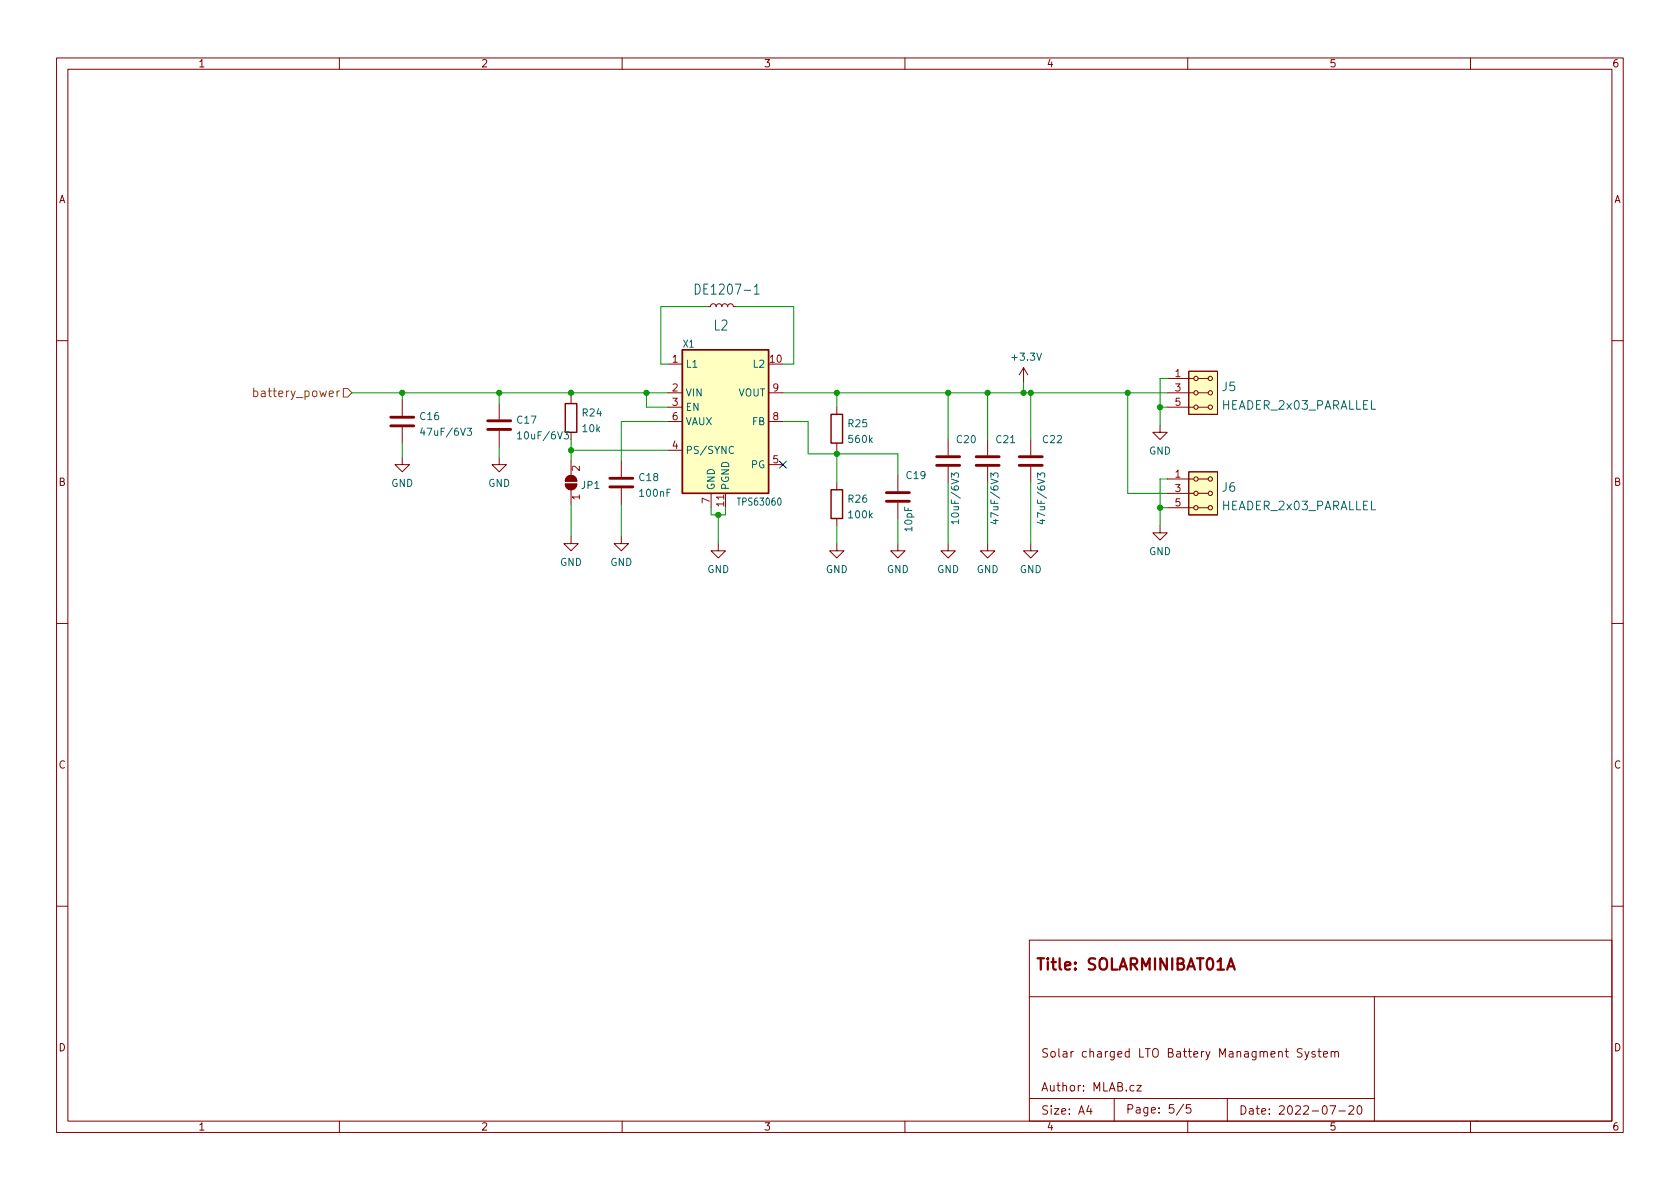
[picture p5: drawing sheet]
<svg xmlns="http://www.w3.org/2000/svg" width="297mm" height="210mm" viewBox="0 0 297 210" stroke-linecap="round" stroke-linejoin="round" font-family="sans-serif">
<g fill="none" stroke="#840000" stroke-width=".18">
<path d="M10 10.2h277v190.1h-277zM12 12.2h273v186.1h-273zM60 10.2v2M110 10.2v2M160 10.2v2M210 10.2v2M260 10.2v2M125.1 54.2h.5l.2-.3 .3-.2 .4 .2 .1 .3 .1-.3 .3-.2 .5 .1 .1 .4 .3-.4 .4-.1 .2 .2 .2 .3 .1-.3 .4-.2 .3 .2 .2 .3h.5M10 60.2h2M71.1 70.7v2.8M71.1 75.6v2.8M88.3 71.4v2.8"/>
<path d="M88.3 76.2v2.8M101 70.1v1.3M101 76.4v1.3M118.1 72h2.5M118.1 69.5h2.5M118.1 64.4h2.5M118.1 79.6h2.5M118.1 74.5h2.5M135.9 69.5h2.5M135.9 74.5h2.5M148 72v1.3M148 78.4v1.2"/>
<path d="M167.6 77.7v2.8M174.6 77.7v2.8M181 65l-.8 1.3M181 65v2.6M181 65l.7 1.3M182.2 77.7v2.8M205.1 75.2v1.2h1.3l-1.3 1.3-1.3-1.3h1.3M206.4 72h4.7M206.4 69.5h4.7M206.4 66.9h4.7M210.2 65.7h5.1v7.6h-5.1zM211.8 72h1.8"/>
<path d="M211.8 69.5h1.8M211.8 66.9h1.8M285 60.2h2M71.1 80.9v1.3h1.3l-1.3 1.2-1.3-1.2h1.3M88.3 80.9v1.3h1.2l-1.2 1.2-1.3-1.2h1.3M99.9 85.6h2.1a1.02 1.02 0 0 1-1 1 1.02 1.02 0 0 1-1.1-1zM100.2 84.4a1.02 1.02 0 0 1 1.2-.3 1.02 1.02 0 0 1 .6 1h-2.1zM101 94.9v1.2h1.2l-1.2 1.3-1.3-1.3h1.3M101 81.5v2.6M101 86.6v2.5M109.9 94.9v1.2h1.2l-1.2 1.3-1.3-1.3h1.3M109.9 81.5v2.8"/>
<path d="M109.9 86.4v2.7M125.7 87.2v2.6M127 96.1v1.3h1.3l-1.3 1.3-1.3-1.3h1.3M128.3 87.2v2.6M135.9 82.2h2.5M148 96.1v1.3h1.2l-1.2 1.3-1.3-1.3h1.3M148 85.3v1.3M148 91.7v1.3M158.7 96.1v1.3h1.3l-1.3 1.3-1.2-1.3h1.2M158.7 84.1v2.8M158.7 88.9v2.8M167.6 96.1v1.3h1.3l-1.3 1.3-1.2-1.3h1.2"/>
<path d="M167.6 82.5v2.8M174.6 96.1v1.3h1.3l-1.3 1.3-1.2-1.3h1.2M174.6 82.5v2.8M182.2 96.1v1.3h1.3l-1.3 1.3-1.2-1.3h1.2M182.2 82.5v2.8M205.1 93v1.2h1.3l-1.3 1.3-1.3-1.3h1.3M206.4 89.8h4.7M206.4 87.2h4.7M206.4 84.7h4.7M210.2 83.4h5.1v7.7h-5.1zM211.8 89.8h1.8M211.8 87.2h1.8"/>
<path d="M211.8 84.7h1.8M10 110.2h2M285 110.2h2M10 160.2h2M182 166.3h103v32h-103zM182 176.3h103M243 176.3v22M285 160.2h2M60 198.3v2M110 198.3v2M160 198.3v2M182 194.3h61"/>
<path d="M192.5 195.5l-.4 1h1M192.9 196v1M197 194.3v4M200.5 192l-.4-.1-.3 .3v.4l.1 .3h.6M201 191.9h.8l-.8 1h.8M209.3 195.3l-1.3 1.9M210 198.3v2M210.5 195.3h-.7l-.1 .7 .2-.1 .5 .1 .2 .2-.1 .5-.2 .1-.6-.1M217 194.3v4M230.2 185.5l-.6-.1-.2 .3 .1 .4 .6 .3v.4l-.2 .1h-.5M230.7 185.9l.4 1M231.4 185.9l-.5 1.4-.2 .1"/>
<path d="M232.5 186l-.4-.1-.2 .2 .1 .3 .5 .1v.4h-.6M233 185.9h.6M233.2 185.4v1.3l.4 .2M234 186.4l.7-.1-.1-.3-.4-.1-.2 .2 .1 .8h.5M235.1 195.5h1l-.6 1.5M235.4 186.1l.2-.2 .3 .1 .1 .9M235.4 185.9v1M236 186.1l.2-.2 .4 .1v.9M236.7 196.5h1.2M238.5 195.7l.6-.2 .2 .2 .1 .3-1 1h1M240.1 195.6l.2-.1a.81 .81 0 0 1 .6 .7 .81 .81 0 0 1-.3 .8h-.2a.81 .81 0 0 1-.5-.6 .81 .81 0 0 1 .2-.8zM260 198.3v2"/>
<path d="M261 198.3h.1"/>
<circle cx="211.5" cy="69.5" r=".38"/>
<circle cx="211.5" cy="66.9" r=".38"/>
<circle cx="211.5" cy="72" r=".38"/>
<circle cx="214" cy="72" r=".38"/>
<circle cx="214" cy="69.5" r=".38"/>
<circle cx="214" cy="66.9" r=".38"/>
<circle cx="211.5" cy="87.2" r=".38"/>
<circle cx="211.5" cy="84.7" r=".38"/>
<circle cx="211.5" cy="89.8" r=".38"/>
<circle cx="214" cy="89.8" r=".38"/>
<circle cx="214" cy="87.2" r=".38"/>
<circle cx="214" cy="84.7" r=".38"/>
</g>
<path d="M217 171.5l.6-2 .7 2M217.2 170.9h.9" fill="none" stroke="#840000" stroke-width=".4"/>
<path d="M99.9 71.4h2.1v5h-2.1zM120.6 61.8h15.3v25.4h-15.3zM146.9 73.3h2.1v5.1h-2.1zM146.9 86.6h2.1v5.1h-2.1z" fill="none" stroke="#840000" stroke-width=".25"/>
<g fill="none" stroke="#840000" stroke-width=".51">
<path d="M69.1 75.3h4.1M69.1 73.8h4.1M86.2 75.9h4.1M86.2 74.4h4.1M107.8 86.1h4.1M107.8 84.6h4.1M156.7 88.6h4.1M156.7 87.1h4.1M165.6 82.3h4.1M165.6 80.8h4.1M172.6 82.3h4.1M172.6 80.8h4.1"/>
<path d="M180.2 82.3h4.1M180.2 80.8h4.1"/>
</g>
<g fill="none" stroke="#006464" stroke-width=".18">
<path d="M122.9 50.2a.94 .94 0 0 1 .9 .7 .94 .94 0 0 1-.3 1l-.6 .1zM133.4 50.7l.4-.5v1.8M133.4 52h.8M74.7 75.7l-.3 .9h.7M82.6 75.7h.8l-.5 .5 .4 .1v.6l-.2 .1-.5-.1M91.5 76.7l.4-.4v1.3M91.5 77.6h.7M99.7 76.3h.8l-.4 .5 .4 .2v.5l-.2 .1-.6-.1M129.7 79a.6 .6 0 0 0-.8 .5 .6 .6 0 0 0 .6 .7l.2-.1M168.2 84.4v-.8l.5 .4 .1-.3h.6l.1 .2-.1 .5M169.5 92.3h-1.3l.4 .3M169.5 91.9v.7"/>
<path d="M175.2 84.4v-.8l.5 .4 .1-.3h.5l.2 .2-.2 .5M176 91.9v.7l-.9-.3M183.5 84.4v-.8l.4 .4 .2-.3h.5l.1 .2-.1 .5M184.3 91.9v.7l-.9-.3"/>
</g>
<g fill="#ffffc2" stroke="#ffffc2" stroke-width=".18">
<path d="M210.2 65.7h5.1v7.6h-5.1z"/>
<path d="M210.2 83.4h5.1v7.7h-5.1z"/>
<path d="M120.6 61.8h15.3v25.4h-15.3z"/>
</g>
<g fill="#840000" stroke="#840000" stroke-width=".18">
<path d="M99.9 85.6h2.1a1.02 1.02 0 0 1-1 1 1.02 1.02 0 0 1-1.1-1z"/>
<path d="M100.2 84.4a1.02 1.02 0 0 1 1.2-.3 1.02 1.02 0 0 1 .6 1h-2.1z"/>
</g>
<path d="M44.9 69.2l.4-.1 .3 .3v.5l-.2 .2h-.5M44.9 68.6v1.6M60 69.1l-.3 .1-.1 .2M60.7 68.7h.8l.7 .8-.7 .7h-.8z" fill="none" stroke="#725600" stroke-width=".18"/>
<g fill="none" stroke="#009600" stroke-width=".18">
<path d="M125.1 54.2h-8.3v10.2h1.3M130.2 54.2h10.1v10.2h-1.9M62.2 69.5h55.9M71.1 69.5v1.2M71.1 78.4v2.5M88.3 69.5v1.9M88.3 79v1.9M101 69.5v.6M101 77.7v3.8M101 79.6h17.1M114.3 69.5v2.5h3.8M118.1 74.5h-8.2v7"/>
<path d="M138.4 69.5h68M138.4 74.5h4.5v5.8h15.8v3.8M148 69.5v2.5M148 79.6v5.7M167.6 69.5v8.2M174.6 69.5v8.2M181 67.6v1.9M182.2 69.5v8.2M199.4 69.5v17.7h7M205.1 72h1.3M206.4 66.9h-1.3v8.3M101 89.1v5.8"/>
<path d="M109.9 89.1v5.8M125.7 89.8v1.3h2.6v-1.3M127 91.1v5M148 93v3.1M158.7 91.7v4.4M167.6 85.3v10.8M174.6 85.3v10.8M182.2 85.3v10.8M205.1 89.8h1.3M206.4 84.7h-1.3v8.3"/>
</g>
<path d="M137.8 81.6l1.2 1.2M139 81.6l-1.2 1.2" fill="none" stroke="#000084" stroke-width=".18"/>
<g fill="#009600" stroke="#009600" stroke-width=".18">
<circle cx="101" cy="79.6" r=".46"/>
<circle cx="148" cy="69.5" r=".46"/>
<circle cx="114.3" cy="69.5" r=".46"/>
<circle cx="127" cy="91.1" r=".46"/>
<circle cx="101" cy="69.5" r=".46"/>
<circle cx="88.3" cy="69.5" r=".46"/>
<circle cx="71.1" cy="69.5" r=".46"/>
<circle cx="148" cy="80.3" r=".46"/>
<circle cx="167.6" cy="69.5" r=".46"/>
<circle cx="174.6" cy="69.5" r=".46"/>
<circle cx="181" cy="69.5" r=".46"/>
<circle cx="199.4" cy="69.5" r=".46"/>
<circle cx="182.2" cy="69.5" r=".46"/>
<circle cx="205.1" cy="89.8" r=".46"/>
<circle cx="205.1" cy="72" r=".46"/>
</g>
<text font-size="2.8" fill="#840000" x="183" y="171.6">Title: SOLARMINIBAT01A</text>
<g font-size="2.5" fill="#006464">
<text x="123.8" y="52.1">DE1207-1</text>
<text x="126.3" y="58.4">L2</text>
</g>
<text font-size="2.1" fill="#725600" x="45.7" y="70.2">battery_power</text>
<g font-size="2.1" fill="#006464">
<text x="216.1" y="69.2">J5</text>
<text x="216" y="72.4">HEADER_2x03_PARALLEL</text>
<text x="216.1" y="86.9">J6</text>
<text x="216" y="90.2">HEADER_2x03_PARALLEL</text>
</g>
<g font-size="2.1" fill="#840000">
<text x="184" y="187">Solar charged LTO Battery Managment System</text>
<text x="184" y="193">Author: MLAB.cz</text>
<text x="184" y="197.1">Size: A4</text>
<text x="199" y="196.9">Page: 5/5</text>
<text x="219" y="197.1">Date: 2022-07-20</text>
</g>
<g font-size="1.8" fill="#840000">
<text x="35" y="11.9">1</text>
<text x="85" y="11.9">2</text>
<text x="135" y="11.9">3</text>
<text x="185" y="11.9">4</text>
<text x="235" y="11.9">5</text>
<text x="285" y="11.9">6</text>
<text x="10.3" y="35.9">A</text>
<text x="285.3" y="35.9">A</text>
<text x="10.3" y="85.9">B</text>
<text x="285.3" y="85.9">B</text>
<text x="10.3" y="135.9">C</text>
<text x="285.3" y="135.9">C</text>
<text x="10.3" y="185.9">D</text>
<text x="285.3" y="185.9">D</text>
<text x="35" y="199.9">1</text>
<text x="85" y="199.9">2</text>
<text x="135" y="199.9">3</text>
<text x="185" y="199.9">4</text>
<text x="235" y="199.9">5</text>
<text x="285" y="199.9">6</text>
</g>
<g font-size="1.8" fill="#a90000">
<text x="118.9" y="64.1">1</text>
<text x="136.2" y="64.1">10</text>
<text x="118.9" y="69.2">2</text>
<text x="118.9" y="71.7">3</text>
<text x="136.7" y="69.2">9</text>
<text x="207.8" y="66.7">1</text>
<text x="207.8" y="69.2">3</text>
<text x="207.8" y="71.7">5</text>
<text x="118.9" y="74.3">6</text>
<text x="136.7" y="74.3">8</text>
<text x="102.5" y="83.3" transform="rotate(-90 102.5 83.3)">2</text>
<text x="118.9" y="79.4">4</text>
<text x="136.7" y="81.9">5</text>
<text x="102.5" y="88.4" transform="rotate(-90 102.5 88.4)">1</text>
<text x="125.5" y="89" transform="rotate(-90 125.5 89)">7</text>
<text x="128" y="89.5" transform="rotate(-90 128 89.5)">11</text>
<text x="207.8" y="84.4">1</text>
<text x="207.8" y="87">3</text>
<text x="207.8" y="89.5">5</text>
</g>
<g font-size="1.8" fill="#006464">
<text x="120.8" y="61.5">X1</text>
<text x="121.2" y="65">L1</text>
<text x="133.3" y="65">L2</text>
<text x="179.1" y="63.8">+3.3V</text>
<text x="121.2" y="70.1">VIN</text>
<text x="130.5" y="70.1">VOUT</text>
<text x="74.3" y="74.3">C16</text>
<text x="75" y="77">47uF/6V3</text>
<text x="91.5" y="74.9">C17</text>
<text x="92.1" y="77.7">10uF/6V3</text>
<text x="103" y="73.6">R24</text>
<text x="103.1" y="76.4">10k</text>
<text x="121.2" y="72.6">EN</text>
<text x="121.2" y="75.2">VAUX</text>
<text x="133" y="75.2">FB</text>
<text x="150" y="75.5">R25</text>
<text x="121.2" y="80.3">PS/SYNC</text>
<text x="132.8" y="82.8">PG</text>
<text x="150.2" y="78.3">560k</text>
<text x="169.2" y="78.4">C20</text>
<text x="176.2" y="78.4">C21</text>
<text x="184.5" y="78.4">C22</text>
<text x="203.1" y="80.4">GND</text>
<text x="69.2" y="86.1">GND</text>
<text x="86.3" y="86.1">GND</text>
<text x="102.8" y="86.5">JP1</text>
<text x="113.1" y="85.1">C18</text>
<text x="113.2" y="87.8">100nF</text>
<text x="126.4" y="86.7" transform="rotate(-90 126.4 86.7)">GND</text>
<text x="128.9" y="86.7" transform="rotate(-90 128.9 86.7)">PGND</text>
<text x="130.7" y="89.4">TPS63060</text>
<text x="150" y="88.9">R26</text>
<text x="160.3" y="84.7">C19</text>
<text x="150.2" y="91.6">100k</text>
<text x="161.3" y="93.9" transform="rotate(-90 161.3 93.9)">10pF</text>
<text x="169.5" y="92" transform="rotate(-90 169.5 92)">10uF/6V3</text>
<text x="176.5" y="92" transform="rotate(-90 176.5 92)">47uF/6V3</text>
<text x="184.8" y="92" transform="rotate(-90 184.8 92)">47uF/6V3</text>
<text x="99" y="100.1">GND</text>
<text x="107.9" y="100.1">GND</text>
<text x="125" y="101.3">GND</text>
<text x="146" y="101.3">GND</text>
<text x="156.8" y="101.3">GND</text>
<text x="165.7" y="101.3">GND</text>
<text x="172.7" y="101.3">GND</text>
<text x="180.3" y="101.3">GND</text>
<text x="203.1" y="98.2">GND</text>
</g>
</svg>
